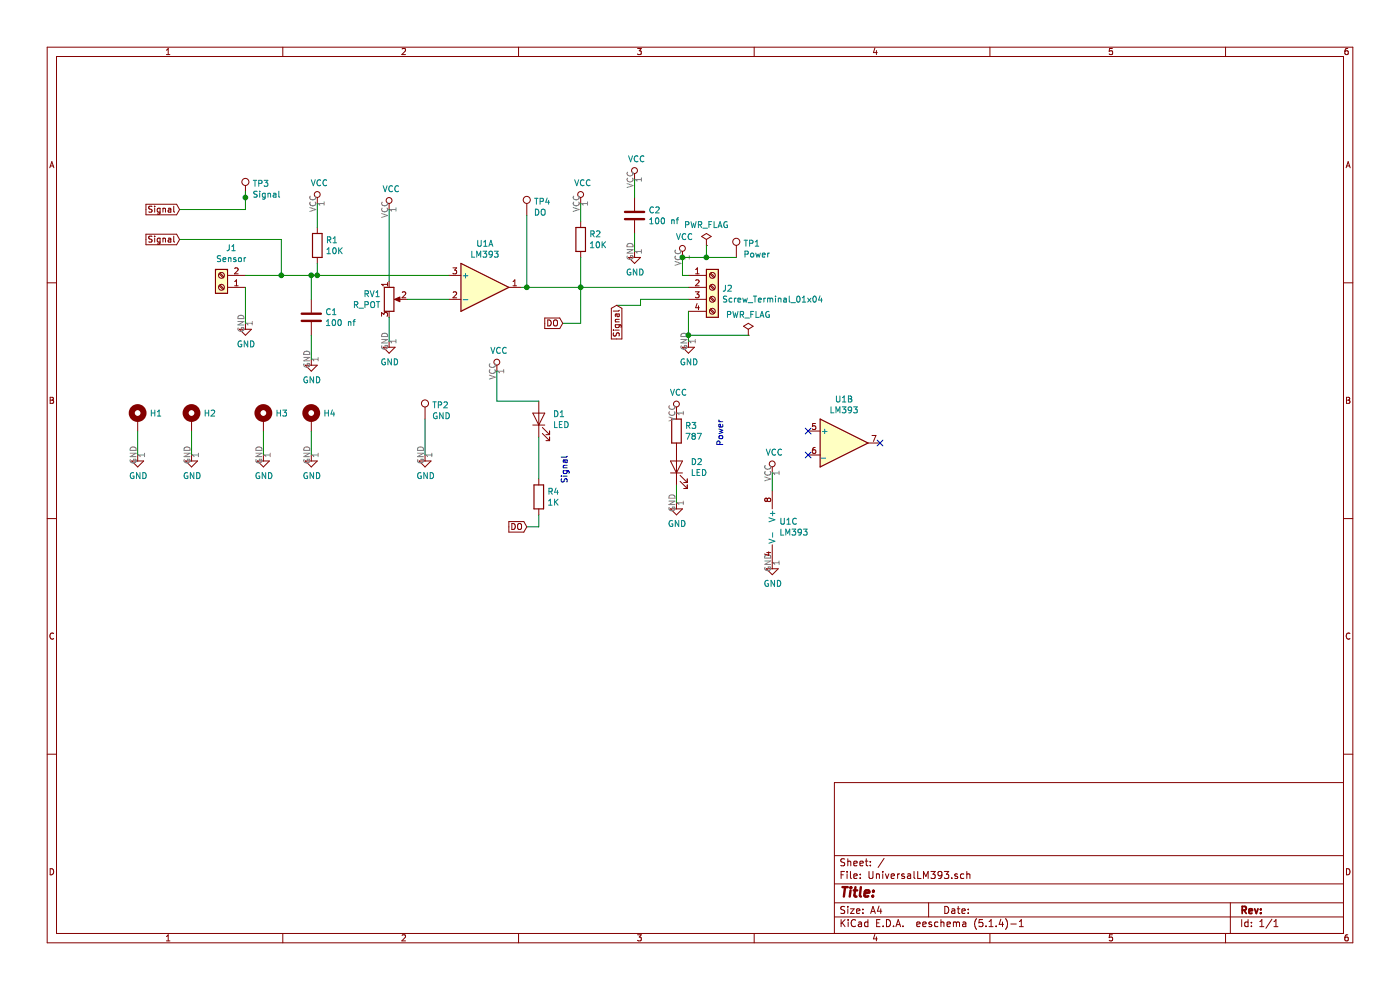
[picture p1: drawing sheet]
EESchema Schematic File Version 4
LIBS:UniversalLM393-cache
EELAYER 30 0
EELAYER END
$Descr A4 11693 8268
encoding utf-8
Sheet 1 1
Title ""
Date ""
Rev ""
Comp ""
Comment1 ""
Comment2 ""
Comment3 ""
Comment4 ""
$EndDescr
$Comp
L Comparator:LM393 U1
U 1 1
P 4050 2400
F 0 "U1" H 4050 2767 50  0000 C CNN
F 1 "LM393" H 4050 2676 50  0000 C CNN
F 2 "Package_SO:SO-8_5.3x6.2mm_P1.27mm" H 4050 2400 50  0001 C CNN
F 3 "http://www.ti.com/lit/ds/symlink/lm393-n.pdf" H 4050 2400 50  0001 C CNN
	1    4050 2400
	1    0    0    -1  
$EndComp
$Comp
L Device:R_POT RV1
U 1 1
P 3250 2500
F 0 "RV1" H 3181 2546 50  0000 R CNN
F 1 "R_POT" H 3181 2455 50  0000 R CNN
F 2 "Potentiometer_SMD:Potentiometer_ACP_CA9-VSMD_Vertical" H 3250 2500 50  0001 C CNN
F 3 "~" H 3250 2500 50  0001 C CNN
	1    3250 2500
	1    0    0    -1  
$EndComp
$Comp
L power:GND #PWR0101
U 1 1
P 3250 2850
F 0 "#PWR0101" H 3250 2600 50  0001 C CNN
F 1 "GND" H 3255 2677 50  0000 C CNN
F 2 "" H 3250 2850 50  0001 C CNN
F 3 "" H 3250 2850 50  0001 C CNN
	1    3250 2850
	1    0    0    -1  
$EndComp
$Comp
L Connector:Screw_Terminal_01x04 J2
U 1 1
P 5950 2400
F 0 "J2" H 6030 2392 50  0000 L CNN
F 1 "Screw_Terminal_01x04" H 6030 2301 50  0000 L CNN
F 2 "Connector_PinHeader_2.54mm:PinHeader_1x04_P2.54mm_Vertical" H 5950 2400 50  0001 C CNN
F 3 "~" H 5950 2400 50  0001 C CNN
	1    5950 2400
	1    0    0    -1  
$EndComp
$Comp
L power:GND #PWR0102
U 1 1
P 5750 2850
F 0 "#PWR0102" H 5750 2600 50  0001 C CNN
F 1 "GND" H 5755 2677 50  0000 C CNN
F 2 "" H 5750 2850 50  0001 C CNN
F 3 "" H 5750 2850 50  0001 C CNN
	1    5750 2850
	1    0    0    -1  
$EndComp
$Comp
L power:VCC #PWR0103
U 1 1
P 5700 2150
F 0 "#PWR0103" H 5700 2000 50  0001 C CNN
F 1 "VCC" H 5717 2323 50  0000 C CNN
F 2 "" H 5700 2150 50  0001 C CNN
F 3 "" H 5700 2150 50  0001 C CNN
	1    5700 2150
	1    0    0    -1  
$EndComp
Wire Wire Line
	5750 2850 5750 2800
Wire Wire Line
	5750 2300 5700 2300
Wire Wire Line
	5700 2300 5700 2150
$Comp
L Connector:Screw_Terminal_01x02 J1
U 1 1
P 1850 2400
F 0 "J1" H 1768 2075 50  0000 C CNN
F 1 "Sensor" H 1768 2166 50  0000 C CNN
F 2 "TerminalBlock_TE-Connectivity:TerminalBlock_TE_282834-2_1x02_P2.54mm_Horizontal" H 1850 2400 50  0001 C CNN
F 3 "~" H 1850 2400 50  0001 C CNN
	1    1850 2400
	-1   0    0    1   
$EndComp
$Comp
L Device:LED D2
U 1 1
P 5650 3900
F 0 "D2" V 5689 3783 50  0000 R CNN
F 1 "LED" V 5598 3783 50  0000 R CNN
F 2 "Diode_SMD:D_0805_2012Metric" H 5650 3900 50  0001 C CNN
F 3 "~" H 5650 3900 50  0001 C CNN
	1    5650 3900
	0    -1   -1   0   
$EndComp
$Comp
L power:GND #PWR0104
U 1 1
P 5650 4200
F 0 "#PWR0104" H 5650 3950 50  0001 C CNN
F 1 "GND" H 5655 4027 50  0000 C CNN
F 2 "" H 5650 4200 50  0001 C CNN
F 3 "" H 5650 4200 50  0001 C CNN
	1    5650 4200
	1    0    0    -1  
$EndComp
$Comp
L Device:R R3
U 1 1
P 5650 3600
F 0 "R3" H 5720 3646 50  0000 L CNN
F 1 "787" H 5720 3555 50  0000 L CNN
F 2 "Resistor_SMD:R_0805_2012Metric" V 5580 3600 50  0001 C CNN
F 3 "~" H 5650 3600 50  0001 C CNN
	1    5650 3600
	1    0    0    -1  
$EndComp
$Comp
L power:VCC #PWR0105
U 1 1
P 5650 3450
F 0 "#PWR0105" H 5650 3300 50  0001 C CNN
F 1 "VCC" H 5667 3623 50  0000 C CNN
F 2 "" H 5650 3450 50  0001 C CNN
F 3 "" H 5650 3450 50  0001 C CNN
	1    5650 3450
	1    0    0    -1  
$EndComp
Wire Wire Line
	5650 4050 5650 4200
$Comp
L Device:R R2
U 1 1
P 4850 2000
F 0 "R2" H 4920 2046 50  0000 L CNN
F 1 "10K" H 4920 1955 50  0000 L CNN
F 2 "Resistor_SMD:R_0805_2012Metric" V 4780 2000 50  0001 C CNN
F 3 "~" H 4850 2000 50  0001 C CNN
	1    4850 2000
	1    0    0    -1  
$EndComp
Wire Wire Line
	4850 2150 4850 2400
Wire Wire Line
	4350 2400 4400 2400
Connection ~ 4850 2400
Wire Wire Line
	4850 2400 5750 2400
$Comp
L power:VCC #PWR0106
U 1 1
P 4850 1700
F 0 "#PWR0106" H 4850 1550 50  0001 C CNN
F 1 "VCC" H 4867 1873 50  0000 C CNN
F 2 "" H 4850 1700 50  0001 C CNN
F 3 "" H 4850 1700 50  0001 C CNN
	1    4850 1700
	1    0    0    -1  
$EndComp
Wire Wire Line
	4850 1700 4850 1850
$Comp
L power:VCC #PWR0107
U 1 1
P 3250 1750
F 0 "#PWR0107" H 3250 1600 50  0001 C CNN
F 1 "VCC" H 3267 1923 50  0000 C CNN
F 2 "" H 3250 1750 50  0001 C CNN
F 3 "" H 3250 1750 50  0001 C CNN
	1    3250 1750
	1    0    0    -1  
$EndComp
Wire Wire Line
	3400 2500 3750 2500
Wire Wire Line
	3250 1750 3250 2350
Wire Wire Line
	3250 2650 3250 2850
$Comp
L Connector:TestPoint TP3
U 1 1
P 2050 1650
F 0 "TP3" H 2108 1768 50  0000 L CNN
F 1 "Signal" H 2108 1677 50  0000 L CNN
F 2 "TestPoint:TestPoint_Keystone_5000-5004_Miniature" H 2250 1650 50  0001 C CNN
F 3 "~" H 2250 1650 50  0001 C CNN
	1    2050 1650
	1    0    0    -1  
$EndComp
$Comp
L power:GND #PWR0108
U 1 1
P 2050 2700
F 0 "#PWR0108" H 2050 2450 50  0001 C CNN
F 1 "GND" H 2055 2527 50  0000 C CNN
F 2 "" H 2050 2700 50  0001 C CNN
F 3 "" H 2050 2700 50  0001 C CNN
	1    2050 2700
	1    0    0    -1  
$EndComp
Wire Wire Line
	2050 2400 2050 2700
$Comp
L Device:R R1
U 1 1
P 2650 2050
F 0 "R1" H 2720 2096 50  0000 L CNN
F 1 "10K" H 2720 2005 50  0000 L CNN
F 2 "Resistor_SMD:R_0805_2012Metric" V 2580 2050 50  0001 C CNN
F 3 "~" H 2650 2050 50  0001 C CNN
	1    2650 2050
	1    0    0    -1  
$EndComp
$Comp
L power:VCC #PWR0109
U 1 1
P 2650 1700
F 0 "#PWR0109" H 2650 1550 50  0001 C CNN
F 1 "VCC" H 2667 1873 50  0000 C CNN
F 2 "" H 2650 1700 50  0001 C CNN
F 3 "" H 2650 1700 50  0001 C CNN
	1    2650 1700
	1    0    0    -1  
$EndComp
Wire Wire Line
	3750 2300 2650 2300
Connection ~ 2650 2300
Wire Wire Line
	2650 2300 2650 2200
Wire Wire Line
	2650 1900 2650 1700
Wire Wire Line
	5350 2500 5750 2500
Wire Wire Line
	2050 2300 2350 2300
Wire Wire Line
	2050 1600 2050 1650
$Comp
L Device:C C1
U 1 1
P 2600 2650
F 0 "C1" H 2715 2696 50  0000 L CNN
F 1 "100 nf" H 2715 2605 50  0000 L CNN
F 2 "Capacitor_SMD:C_0805_2012Metric" H 2638 2500 50  0001 C CNN
F 3 "~" H 2600 2650 50  0001 C CNN
	1    2600 2650
	1    0    0    -1  
$EndComp
$Comp
L power:GND #PWR0110
U 1 1
P 2600 3000
F 0 "#PWR0110" H 2600 2750 50  0001 C CNN
F 1 "GND" H 2605 2827 50  0000 C CNN
F 2 "" H 2600 3000 50  0001 C CNN
F 3 "" H 2600 3000 50  0001 C CNN
	1    2600 3000
	1    0    0    -1  
$EndComp
Wire Wire Line
	2600 3000 2600 2800
Wire Wire Line
	2600 2500 2600 2300
Wire Wire Line
	2600 2300 2650 2300
Connection ~ 2600 2300
$Comp
L Device:C C2
U 1 1
P 5300 1800
F 0 "C2" H 5415 1846 50  0000 L CNN
F 1 "100 nf" H 5415 1755 50  0000 L CNN
F 2 "Capacitor_SMD:C_0805_2012Metric" H 5338 1650 50  0001 C CNN
F 3 "~" H 5300 1800 50  0001 C CNN
	1    5300 1800
	1    0    0    -1  
$EndComp
Text GLabel 5150 2550 3    50   Input ~ 0
Signal
Wire Wire Line
	5150 2550 5350 2550
Wire Wire Line
	5350 2550 5350 2500
Text GLabel 1500 1750 0    50   Input ~ 0
Signal
Text GLabel 1500 2000 0    50   Input ~ 0
Signal
Wire Wire Line
	1500 1750 2050 1750
Connection ~ 2050 1650
Wire Wire Line
	2050 1650 2050 1750
Wire Wire Line
	1500 2000 2350 2000
Wire Wire Line
	2350 2000 2350 2300
Connection ~ 2350 2300
Wire Wire Line
	2350 2300 2600 2300
$Comp
L power:GND #PWR0111
U 1 1
P 5300 2100
F 0 "#PWR0111" H 5300 1850 50  0001 C CNN
F 1 "GND" H 5305 1927 50  0000 C CNN
F 2 "" H 5300 2100 50  0001 C CNN
F 3 "" H 5300 2100 50  0001 C CNN
	1    5300 2100
	1    0    0    -1  
$EndComp
$Comp
L power:VCC #PWR0112
U 1 1
P 5300 1500
F 0 "#PWR0112" H 5300 1350 50  0001 C CNN
F 1 "VCC" H 5317 1673 50  0000 C CNN
F 2 "" H 5300 1500 50  0001 C CNN
F 3 "" H 5300 1500 50  0001 C CNN
	1    5300 1500
	1    0    0    -1  
$EndComp
Wire Wire Line
	5300 1500 5300 1650
Text Notes 6050 3500 3    50   ~ 0
Power
$Comp
L Device:LED D1
U 1 1
P 4500 3500
F 0 "D1" V 4539 3383 50  0000 R CNN
F 1 "LED" V 4448 3383 50  0000 R CNN
F 2 "Diode_SMD:D_0805_2012Metric" H 4500 3500 50  0001 C CNN
F 3 "~" H 4500 3500 50  0001 C CNN
	1    4500 3500
	0    -1   -1   0   
$EndComp
Wire Wire Line
	4150 3350 4500 3350
Wire Wire Line
	4500 3650 4500 4000
$Comp
L Connector:TestPoint TP1
U 1 1
P 6150 2150
F 0 "TP1" H 6208 2268 50  0000 L CNN
F 1 "Power" H 6208 2177 50  0000 L CNN
F 2 "TestPoint:TestPoint_Keystone_5000-5004_Miniature" H 6350 2150 50  0001 C CNN
F 3 "~" H 6350 2150 50  0001 C CNN
	1    6150 2150
	1    0    0    -1  
$EndComp
$Comp
L Connector:TestPoint TP2
U 1 1
P 3550 3500
F 0 "TP2" H 3608 3618 50  0000 L CNN
F 1 "GND" H 3608 3527 50  0000 L CNN
F 2 "TestPoint:TestPoint_Keystone_5000-5004_Miniature" H 3750 3500 50  0001 C CNN
F 3 "~" H 3750 3500 50  0001 C CNN
	1    3550 3500
	1    0    0    -1  
$EndComp
$Comp
L power:GND #PWR0114
U 1 1
P 3550 3800
F 0 "#PWR0114" H 3550 3550 50  0001 C CNN
F 1 "GND" H 3555 3627 50  0000 C CNN
F 2 "" H 3550 3800 50  0001 C CNN
F 3 "" H 3550 3800 50  0001 C CNN
	1    3550 3800
	1    0    0    -1  
$EndComp
Wire Wire Line
	3550 3500 3550 3800
Wire Wire Line
	5300 1950 5300 2100
Text Notes 4750 3800 3    50   ~ 0
Signal
$Comp
L power:PWR_FLAG #FLG0101
U 1 1
P 5900 2050
F 0 "#FLG0101" H 5900 2125 50  0001 C CNN
F 1 "PWR_FLAG" H 5900 2223 50  0000 C CNN
F 2 "" H 5900 2050 50  0001 C CNN
F 3 "~" H 5900 2050 50  0001 C CNN
	1    5900 2050
	1    0    0    -1  
$EndComp
Wire Wire Line
	5700 2150 5900 2150
Wire Wire Line
	5900 2150 5900 2050
Connection ~ 5700 2150
Connection ~ 5900 2150
Wire Wire Line
	5900 2150 6150 2150
$Comp
L Connector:TestPoint TP4
U 1 1
P 4400 1800
F 0 "TP4" H 4458 1918 50  0000 L CNN
F 1 "DO" H 4458 1827 50  0000 L CNN
F 2 "TestPoint:TestPoint_Keystone_5000-5004_Miniature" H 4600 1800 50  0001 C CNN
F 3 "~" H 4600 1800 50  0001 C CNN
	1    4400 1800
	1    0    0    -1  
$EndComp
Wire Wire Line
	4400 1800 4400 2400
Connection ~ 4400 2400
Wire Wire Line
	4400 2400 4850 2400
$Comp
L Comparator:LM393 U1
U 2 1
P 7050 3700
F 0 "U1" H 7050 4067 50  0000 C CNN
F 1 "LM393" H 7050 3976 50  0000 C CNN
F 2 "Package_SO:SO-8_5.3x6.2mm_P1.27mm" H 7050 3700 50  0001 C CNN
F 3 "http://www.ti.com/lit/ds/symlink/lm393-n.pdf" H 7050 3700 50  0001 C CNN
	2    7050 3700
	1    0    0    -1  
$EndComp
NoConn ~ 7350 3700
NoConn ~ 6750 3600
NoConn ~ 6750 3800
$Comp
L Mechanical:MountingHole_Pad H2
U 1 1
P 1600 3500
F 0 "H2" H 1700 3549 50  0000 L CNN
F 1 " " H 1700 3458 50  0000 L CNN
F 2 "MountingHole:MountingHole_2.5mm_Pad_Via" H 1600 3500 50  0001 C CNN
F 3 "~" H 1600 3500 50  0001 C CNN
	1    1600 3500
	1    0    0    -1  
$EndComp
$Comp
L power:GND #PWR0115
U 1 1
P 1600 3800
F 0 "#PWR0115" H 1600 3550 50  0001 C CNN
F 1 "GND" H 1605 3627 50  0000 C CNN
F 2 "" H 1600 3800 50  0001 C CNN
F 3 "" H 1600 3800 50  0001 C CNN
	1    1600 3800
	1    0    0    -1  
$EndComp
Wire Wire Line
	1600 3600 1600 3800
Wire Wire Line
	1150 3600 1150 3800
$Comp
L power:GND #PWR0116
U 1 1
P 1150 3800
F 0 "#PWR0116" H 1150 3550 50  0001 C CNN
F 1 "GND" H 1155 3627 50  0000 C CNN
F 2 "" H 1150 3800 50  0001 C CNN
F 3 "" H 1150 3800 50  0001 C CNN
	1    1150 3800
	1    0    0    -1  
$EndComp
$Comp
L Mechanical:MountingHole_Pad H1
U 1 1
P 1150 3500
F 0 "H1" H 1250 3549 50  0000 L CNN
F 1 " " H 1250 3458 50  0000 L CNN
F 2 "MountingHole:MountingHole_2.5mm_Pad_Via" H 1150 3500 50  0001 C CNN
F 3 "~" H 1150 3500 50  0001 C CNN
	1    1150 3500
	1    0    0    -1  
$EndComp
Wire Wire Line
	2200 3600 2200 3800
$Comp
L power:GND #PWR0117
U 1 1
P 2200 3800
F 0 "#PWR0117" H 2200 3550 50  0001 C CNN
F 1 "GND" H 2205 3627 50  0000 C CNN
F 2 "" H 2200 3800 50  0001 C CNN
F 3 "" H 2200 3800 50  0001 C CNN
	1    2200 3800
	1    0    0    -1  
$EndComp
$Comp
L Mechanical:MountingHole_Pad H3
U 1 1
P 2200 3500
F 0 "H3" H 2300 3549 50  0000 L CNN
F 1 " " H 2300 3458 50  0000 L CNN
F 2 "MountingHole:MountingHole_2.5mm_Pad_Via" H 2200 3500 50  0001 C CNN
F 3 "~" H 2200 3500 50  0001 C CNN
	1    2200 3500
	1    0    0    -1  
$EndComp
Wire Wire Line
	2600 3600 2600 3800
$Comp
L power:GND #PWR0118
U 1 1
P 2600 3800
F 0 "#PWR0118" H 2600 3550 50  0001 C CNN
F 1 "GND" H 2605 3627 50  0000 C CNN
F 2 "" H 2600 3800 50  0001 C CNN
F 3 "" H 2600 3800 50  0001 C CNN
	1    2600 3800
	1    0    0    -1  
$EndComp
$Comp
L Mechanical:MountingHole_Pad H4
U 1 1
P 2600 3500
F 0 "H4" H 2700 3549 50  0000 L CNN
F 1 " " H 2700 3458 50  0000 L CNN
F 2 "MountingHole:MountingHole_2.5mm_Pad_Via" H 2600 3500 50  0001 C CNN
F 3 "~" H 2600 3500 50  0001 C CNN
	1    2600 3500
	1    0    0    -1  
$EndComp
$Comp
L power:VCC #PWR0113
U 1 1
P 4150 3100
F 0 "#PWR0113" H 4150 2950 50  0001 C CNN
F 1 "VCC" H 4167 3273 50  0000 C CNN
F 2 "" H 4150 3100 50  0001 C CNN
F 3 "" H 4150 3100 50  0001 C CNN
	1    4150 3100
	1    0    0    -1  
$EndComp
Text GLabel 4700 2700 0    50   Input ~ 0
DO
Text GLabel 4400 4400 0    50   Input ~ 0
DO
$Comp
L Device:R R4
U 1 1
P 4500 4150
F 0 "R4" H 4570 4196 50  0000 L CNN
F 1 "1K" H 4570 4105 50  0000 L CNN
F 2 "Resistor_SMD:R_0805_2012Metric" V 4430 4150 50  0001 C CNN
F 3 "~" H 4500 4150 50  0001 C CNN
	1    4500 4150
	1    0    0    -1  
$EndComp
Wire Wire Line
	4400 4400 4500 4400
Wire Wire Line
	4500 4400 4500 4300
Wire Wire Line
	4150 3100 4150 3350
Wire Wire Line
	4700 2700 4850 2700
Wire Wire Line
	4850 2700 4850 2400
$Comp
L Comparator:LM393 U1
U 3 1
P 6550 4400
F 0 "U1" H 6508 4446 50  0000 L CNN
F 1 "LM393" H 6508 4355 50  0000 L CNN
F 2 "" H 6550 4400 50  0001 C CNN
F 3 "http://www.ti.com/lit/ds/symlink/lm393-n.pdf" H 6550 4400 50  0001 C CNN
	3    6550 4400
	1    0    0    -1  
$EndComp
$Comp
L power:GND #PWR0119
U 1 1
P 6450 4700
F 0 "#PWR0119" H 6450 4450 50  0001 C CNN
F 1 "GND" H 6455 4527 50  0000 C CNN
F 2 "" H 6450 4700 50  0001 C CNN
F 3 "" H 6450 4700 50  0001 C CNN
	1    6450 4700
	1    0    0    -1  
$EndComp
$Comp
L power:VCC #PWR0120
U 1 1
P 6450 3950
F 0 "#PWR0120" H 6450 3800 50  0001 C CNN
F 1 "VCC" H 6467 4123 50  0000 C CNN
F 2 "" H 6450 3950 50  0001 C CNN
F 3 "" H 6450 3950 50  0001 C CNN
	1    6450 3950
	1    0    0    -1  
$EndComp
Wire Wire Line
	6450 3950 6450 4100
$Comp
L power:PWR_FLAG #FLG0102
U 1 1
P 6250 2800
F 0 "#FLG0102" H 6250 2875 50  0001 C CNN
F 1 "PWR_FLAG" H 6250 2973 50  0000 C CNN
F 2 "" H 6250 2800 50  0001 C CNN
F 3 "~" H 6250 2800 50  0001 C CNN
	1    6250 2800
	1    0    0    -1  
$EndComp
Wire Wire Line
	5750 2800 6250 2800
Connection ~ 5750 2800
Wire Wire Line
	5750 2800 5750 2600
$EndSCHEMATC
